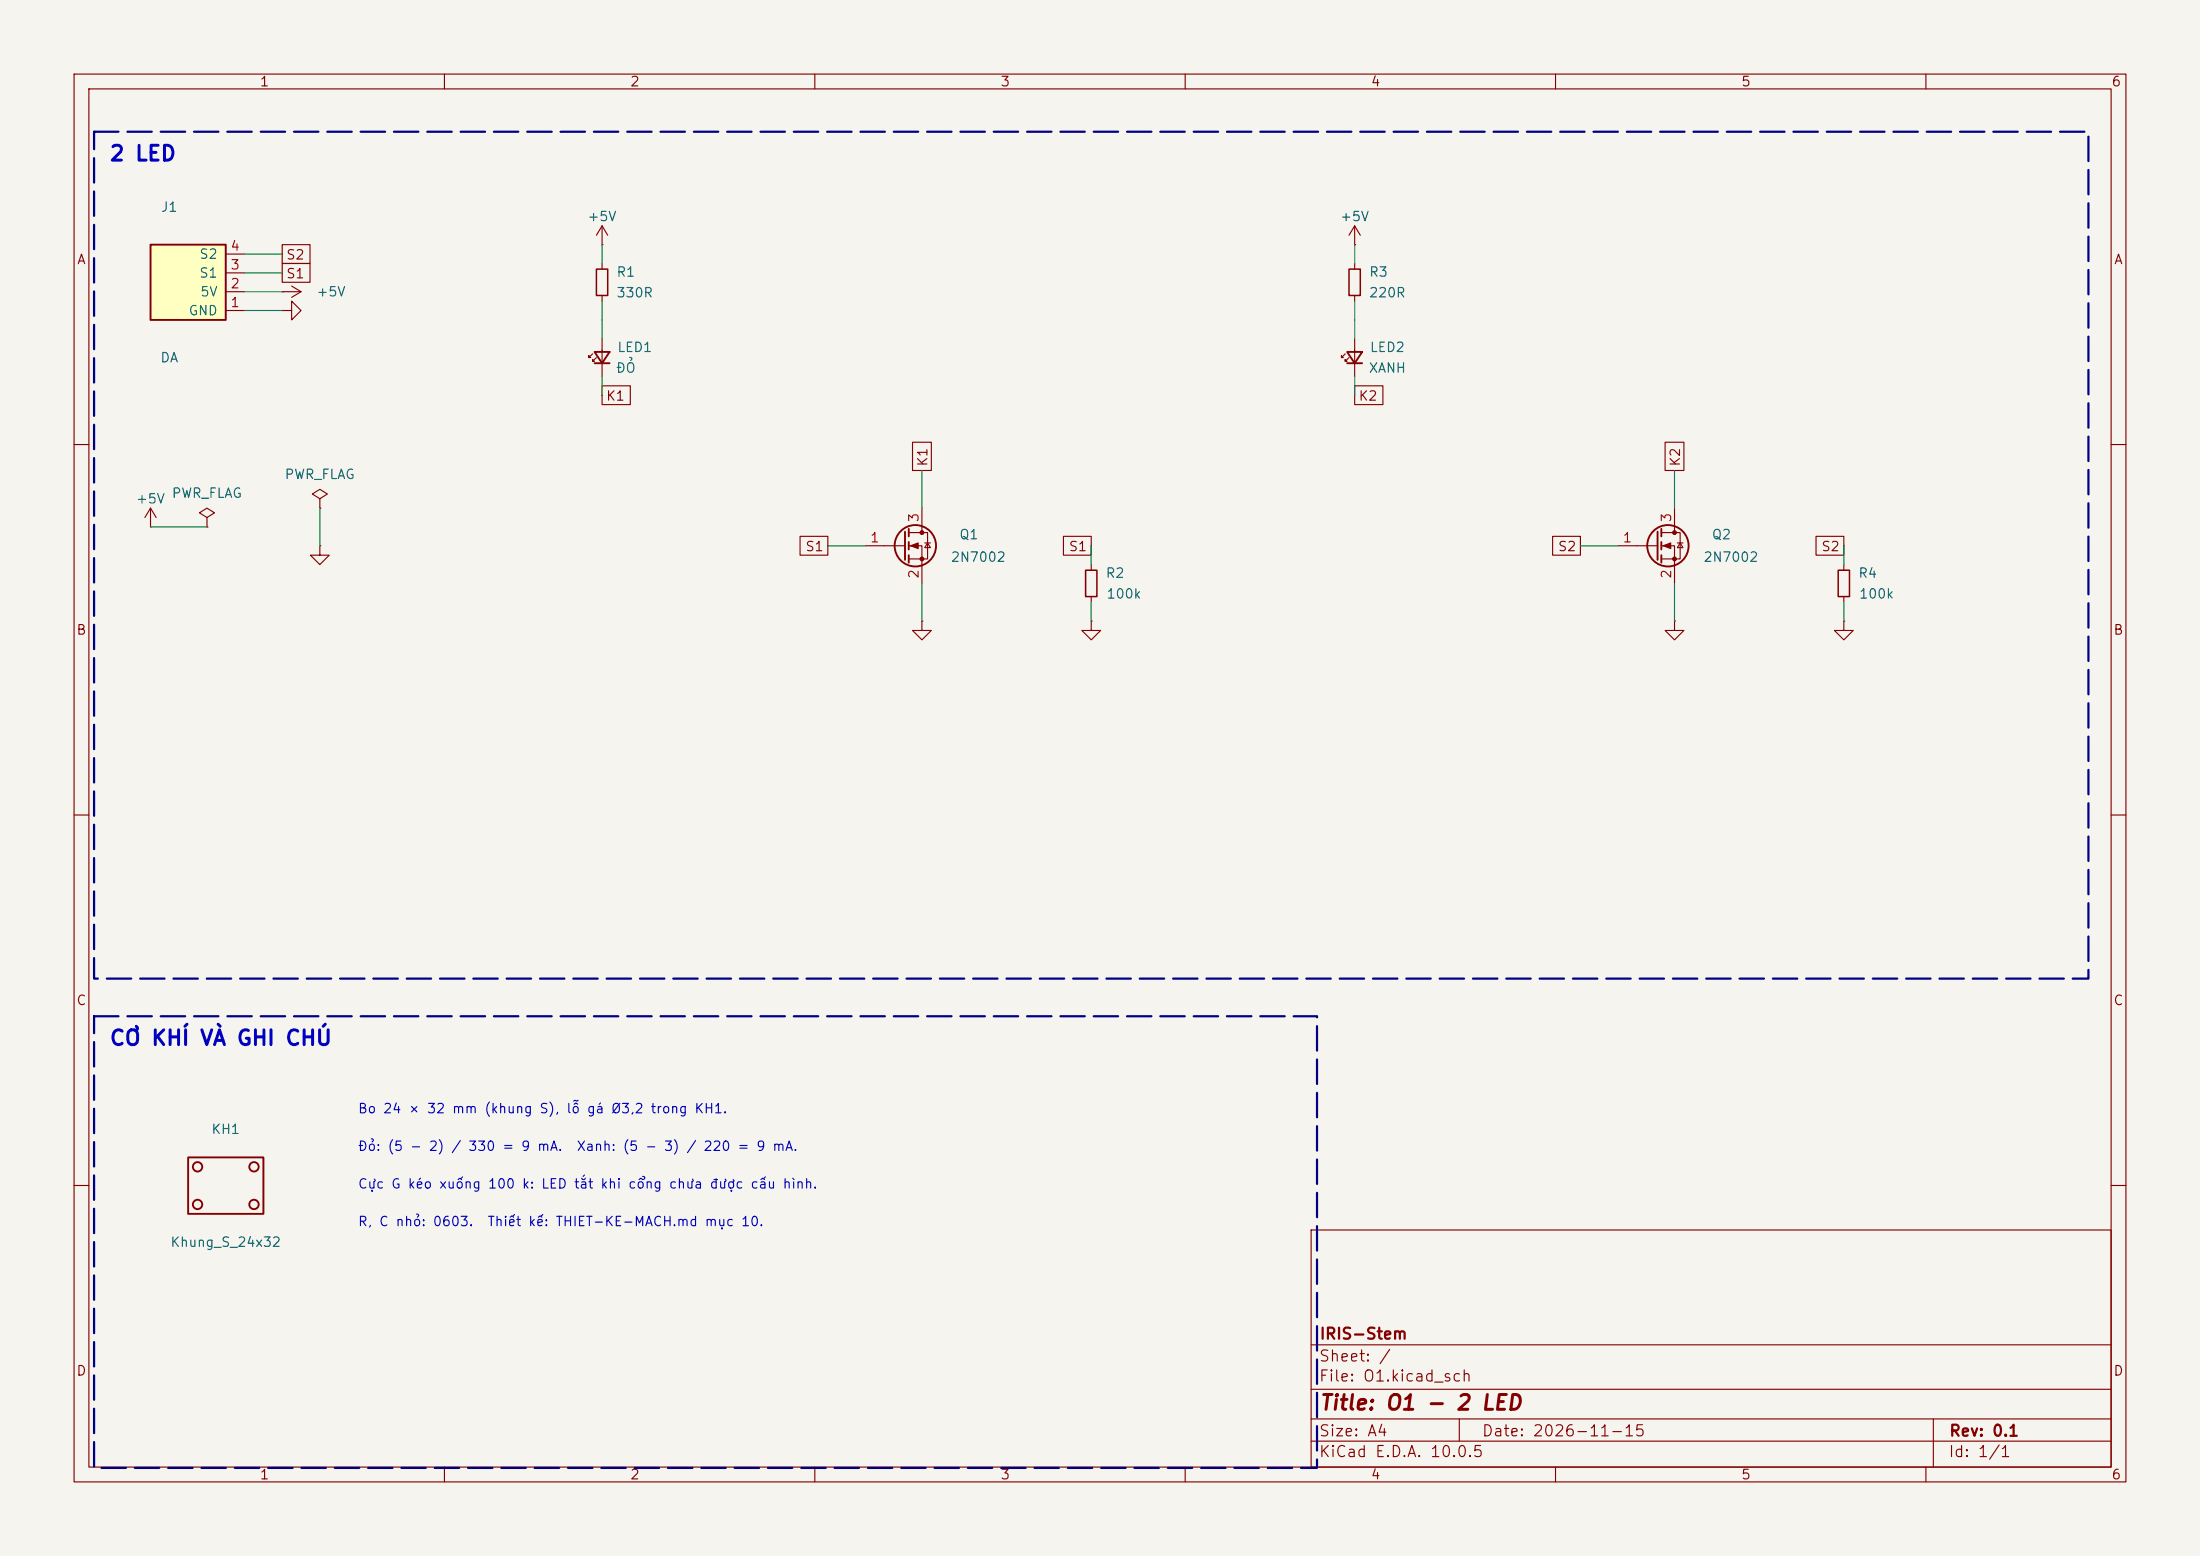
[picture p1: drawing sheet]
<svg xmlns="http://www.w3.org/2000/svg" width="297mm" height="210mm" viewBox="0 0 297 210" stroke-linecap="round" stroke-linejoin="round" font-family="sans-serif">
<path d="M0 0h297v210h-297z" fill="#f5f4ef" stroke="#f5f4ef" stroke-width=".14"/>
<g fill="none" stroke="#840000" stroke-width=".15">
<path d="M10 10h277v190h-277zM12 12h273v186h-273zM60 10v2M110 10v2M160 10v2M210 10v2M260 10v2M38.1 39.4h.1M38.1 39.4h2.5M39.4 38.6l1.2 .8M40.6 39.4l-1.2 .7M81.3 33h.1"/>
<path d="M81.3 30.5l-.8 1.3M81.3 30.5l.7 1.3M81.3 30.5v2.5M182.9 35.6v.7M182.9 39.9v.7M38.1 41.9h1.3v-1.3l1.2 1.3-1.2 1.3v-1.3M38.1 41.9h.1M181.6 47.8l-.5 .5v-.3v.3h.3M182.1 48.3l-.5 .5v-.3v.3h.3M182.9 45.7v5.1M10 60h2M20.3 71.1h.1"/>
<path d="M20.3 68.6l-.7 1.3M20.3 68.6l.8 1.3M20.3 68.6v2.5M27.9 69.9l1.1-.7-1.1-.6-1 .6 1 .7v1.2M27.9 71.1h.1M43.2 67.3l1-.6-1-.7-1 .7 1 .6v1.3M43.2 68.6h.1M116.8 73.7h5.4M122.7 71.9h2.5v3.5h-2.5M122.7 73.7h1.8v5M124.5 68.6v3.3M124.8 73.3h.8"/>
<path d="M125.2 73.3l.4 .6h-.8zM147.3 76.2v.8M218.4 73.7h5.4M224.3 71.9h2.5v3.5h-2.5M224.3 73.7h1.8v5M226.1 68.6v3.3M226.4 73.3h.8M226.8 73.3l.4 .6h-.8zM285 60h2M124.5 83.8v1.3h1.2l-1.2 1.3-1.3-1.3h1.3M124.5 83.8h.1M147.3 83.8v1.3h1.3l-1.3 1.3-1.3-1.3h1.3"/>
<path d="M147.3 83.8h.1M147.3 80.5v.8M10 110h2M285 110h2M10 160h2M177 166h108v32h-108zM285 160h2M60 198v2M110 198v2M160 198v2M177 194.5h108M177 191.5h108"/>
<path d="M177 187.5h108M177 181.5h108M197 191.5v3M210 198v2M260 198v2M261 191.5v6.5"/>
</g>
<g fill="none" stroke="#840000" stroke-width=".25">
<path d="M181.9 47.5h2l-1 1.5zM181.9 49h2M122.2 71.8v3.8M122.7 71.4v1M122.7 73.2v1M122.7 74.9v1M223.8 71.8v3.8M224.3 71.4v1M224.3 73.2v1M224.3 74.9v1M25.4 156.2h10.2v7.6h-10.2z"/>
<circle cx="123.6" cy="73.7" r="2.79"/>
<circle cx="225.2" cy="73.7" r="2.79"/>
<circle cx="26.7" cy="157.5" r=".63"/>
<circle cx="34.3" cy="157.5" r=".63"/>
<circle cx="26.7" cy="162.6" r=".63"/>
<circle cx="34.3" cy="162.6" r=".63"/>
</g>
<g fill="#840000" stroke="#840000" stroke-width=".15">
<path d="M224.5 73.7l1.1-.4v.7z"/>
<path d="M122.9 73.7l1.1-.4v.7z"/>
<circle cx="226.1" cy="71.9" r=".25"/>
<circle cx="226.1" cy="75.4" r=".25"/>
<circle cx="124.5" cy="71.9" r=".25"/>
<circle cx="124.5" cy="75.4" r=".25"/>
</g>
<path d="M182.1 36.3h1.5v3.6h-1.5zM146.6 77h1.5v3.5h-1.5z" fill="none" stroke="#840000" stroke-width=".2"/>
<path d="M20.3 33h10.2v10.2h-10.2z" fill="#ffffc2"/>
<path d="M20.3 33h10.2v10.2h-10.2zM80.3 47.5h2l-1 1.5zM80.3 49h2" fill="none" stroke="#840000" stroke-width=".25"/>
<g fill="none" stroke="#840000" stroke-width=".15">
<path d="M30.5 39.4h2.5M30.5 36.8h2.5M30.5 34.3h2.5M38.1 35.6h3.8v2.5h-3.8zM38.1 33h3.8v2.6h-3.8zM81.3 35.6v.7M81.3 39.9v.7M182.9 33h.1M182.9 30.5l-.8 1.3M182.9 30.5l.7 1.3M182.9 30.5v2.5M30.5 41.9h2.5"/>
<path d="M80 47.8l-.5 .5v-.3v.3h.3M80.5 48.3l-.5 .5v-.3v.3h.3M81.3 52.1h3.8v2.5h-3.8zM81.3 45.7v5.1M123.2 59.7h2.5v3.8h-2.5zM182.9 52.1h3.8v2.5h-3.8zM224.8 59.7h2.5v3.8h-2.5zM43.2 73.7v1.2h1.2l-1.2 1.3-1.3-1.3h1.3M43.2 73.7h.1M108 72.4h3.8v2.5h-3.8zM143.6 72.4h3.7v2.5h-3.7zM209.6 72.4h3.8v2.5h-3.8z"/>
<path d="M245.2 72.4h3.7v2.5h-3.7zM248.9 76.2v.8M226.1 83.8v1.3h1.2l-1.2 1.3-1.3-1.3h1.3M226.1 83.8h.1M248.9 83.8v1.3h1.3l-1.3 1.3-1.3-1.3h1.3M248.9 83.8h.1M248.9 80.5v.8"/>
</g>
<path d="M80.5 36.3h1.5v3.6h-1.5zM248.2 77h1.5v3.5h-1.5z" fill="none" stroke="#840000" stroke-width=".2"/>
<g fill="none" stroke="#009600" stroke-width=".15">
<path d="M33 36.8h5.1M33 39.4h5.1M33 34.3h5.1M81.3 33v2.6M182.9 33v2.6M33 41.9h5.1M81.3 40.6v5.1M81.3 50.8v2.5M182.9 40.6v5.1M182.9 50.8v2.5M20.3 71.1h7.6M43.2 68.6v5.1"/>
<path d="M111.8 73.7h5M124.5 63.5v5.1M124.5 78.7v5.1M147.3 73.7v2.5M213.4 73.7h5M226.1 63.5v5.1M226.1 78.7v5.1M248.9 73.7v2.5M147.3 81.3v2.5M248.9 81.3v2.5"/>
</g>
<path d="M12.7 17.8h269.2v114.3h-269.2zM12.7 137.2h165.1v60.9h-165.1z" fill="none" stroke="#000084" stroke-width=".3" stroke-dasharray="3.3 1.2"/>
<g font-size="2" fill="#0000c2">
<text x="14.7" y="22.2">2 LED</text>
<text x="14.7" y="141.6">CƠ KHÍ VÀ GHI CHÚ</text>
</g>
<text font-size="2" fill="#840000" x="178" y="190.8">Title: O1 - 2 LED</text>
<g font-size="1.5" fill="#840000">
<text x="178" y="184.1">Sheet: /</text>
<text x="178" y="181.1">IRIS-Stem</text>
<text x="178" y="186.8">File: O1.kicad_sch</text>
<text x="178" y="197">KiCad E.D.A. 10.0.5</text>
<text x="178" y="194.2">Size: A4</text>
<text x="200" y="194.2">Date: 2026-11-15</text>
<text x="263" y="197">Id: 1/1</text>
<text x="263" y="194.2">Rev: 0.1</text>
</g>
<g font-size="1.3" fill="#840000">
<text x="35" y="12">1</text>
<text x="85" y="12">2</text>
<text x="135" y="12">3</text>
<text x="185" y="12">4</text>
<text x="235" y="12">5</text>
<text x="285" y="12">6</text>
<text x="10.3" y="36">A</text>
<text x="38.5" y="35.3">S2</text>
<text x="285.3" y="36">A</text>
<text x="38.5" y="37.9">S1</text>
<text x="81.7" y="54.4">K1</text>
<text x="183.3" y="54.4">K2</text>
<text x="125.5" y="63.1" transform="rotate(-90 125.5 63.1)">K1</text>
<text x="227.1" y="63.1" transform="rotate(-90 227.1 63.1)">K2</text>
<text x="108.6" y="74.7">S1</text>
<text x="144.2" y="74.7">S1</text>
<text x="210.2" y="74.7">S2</text>
<text x="245.8" y="74.7">S2</text>
<text x="10.2" y="86">B</text>
<text x="285.2" y="86">B</text>
<text x="10.2" y="136">C</text>
<text x="285.2" y="136">C</text>
<text x="10.2" y="186">D</text>
<text x="285.2" y="186">D</text>
<text x="35" y="200">1</text>
<text x="85" y="200">2</text>
<text x="135" y="200">3</text>
<text x="185" y="200">4</text>
<text x="235" y="200">5</text>
<text x="285" y="200">6</text>
</g>
<g font-size="1.3" fill="#006464">
<text x="21.6" y="28.9">J1</text>
<text x="26.8" y="35.3">S2</text>
<text x="79.2" y="30.2">+5V</text>
<text x="180.8" y="30.2">+5V</text>
<text x="26.8" y="37.8">S1</text>
<text x="26.9" y="40.3">5V</text>
<text x="42.6" y="40.3">+5V</text>
<text x="83.1" y="40.5">330R</text>
<text x="83.1" y="37.7">R1</text>
<text x="184.7" y="40.5">220R</text>
<text x="184.7" y="37.7">R3</text>
<text x="25.4" y="42.9">GND</text>
<text x="83.2" y="47.8">LED1</text>
<text x="184.8" y="47.8">LED2</text>
<text x="21.6" y="49.2">DA</text>
<text x="83.1" y="50.6">ĐỎ</text>
<text x="184.7" y="50.6">XANH</text>
<text x="38.3" y="65">PWR_FLAG</text>
<text x="18.3" y="68.3">+5V</text>
<text x="23.1" y="67.5">PWR_FLAG</text>
<text x="128.3" y="76.1">2N7002</text>
<text x="129.4" y="73.1">Q1</text>
<text x="229.9" y="76.1">2N7002</text>
<text x="231" y="73.1">Q2</text>
<text x="149.2" y="78.3">R2</text>
<text x="149.3" y="81.1">100k</text>
<text x="250.8" y="78.3">R4</text>
<text x="250.9" y="81.1">100k</text>
<text x="28.4" y="153.4">KH1</text>
<text x="22.9" y="168.6">Khung_S_24x32</text>
</g>
<g font-size="1.3" fill="#a90000">
<text x="31" y="34.2">4</text>
<text x="31" y="41.8">1</text>
<text x="31" y="39.2">2</text>
<text x="31" y="36.7">3</text>
<text x="124.3" y="70.6" transform="rotate(-90 124.3 70.6)">3</text>
<text x="225.9" y="70.6" transform="rotate(-90 225.9 70.6)">3</text>
<text x="117.4" y="73.5">1</text>
<text x="219" y="73.5">1</text>
<text x="124.3" y="78.2" transform="rotate(-90 124.3 78.2)">2</text>
<text x="225.9" y="78.2" transform="rotate(-90 225.9 78.2)">2</text>
</g>
<g font-size="1.3" fill="#0000c2">
<text x="48.2" y="150.6">Bo 24 × 32 mm (khung S), lỗ gá Ø3,2 trong KH1.</text>
<text x="48.2" y="155.7">Đỏ: (5 − 2) / 330 = 9 mA.</text>
<text x="77.7" y="155.7">Xanh: (5 − 3) / 220 = 9 mA.</text>
<text x="48.2" y="160.7">Cực G kéo xuống 100 k: LED tắt khi cổng chưa được cấu hình.</text>
<text x="48.2" y="165.8">R, C nhỏ: 0603.</text>
<text x="65.7" y="165.8">Thiết kế: THIET-KE-MACH.md mục 10.</text>
</g>
</svg>
